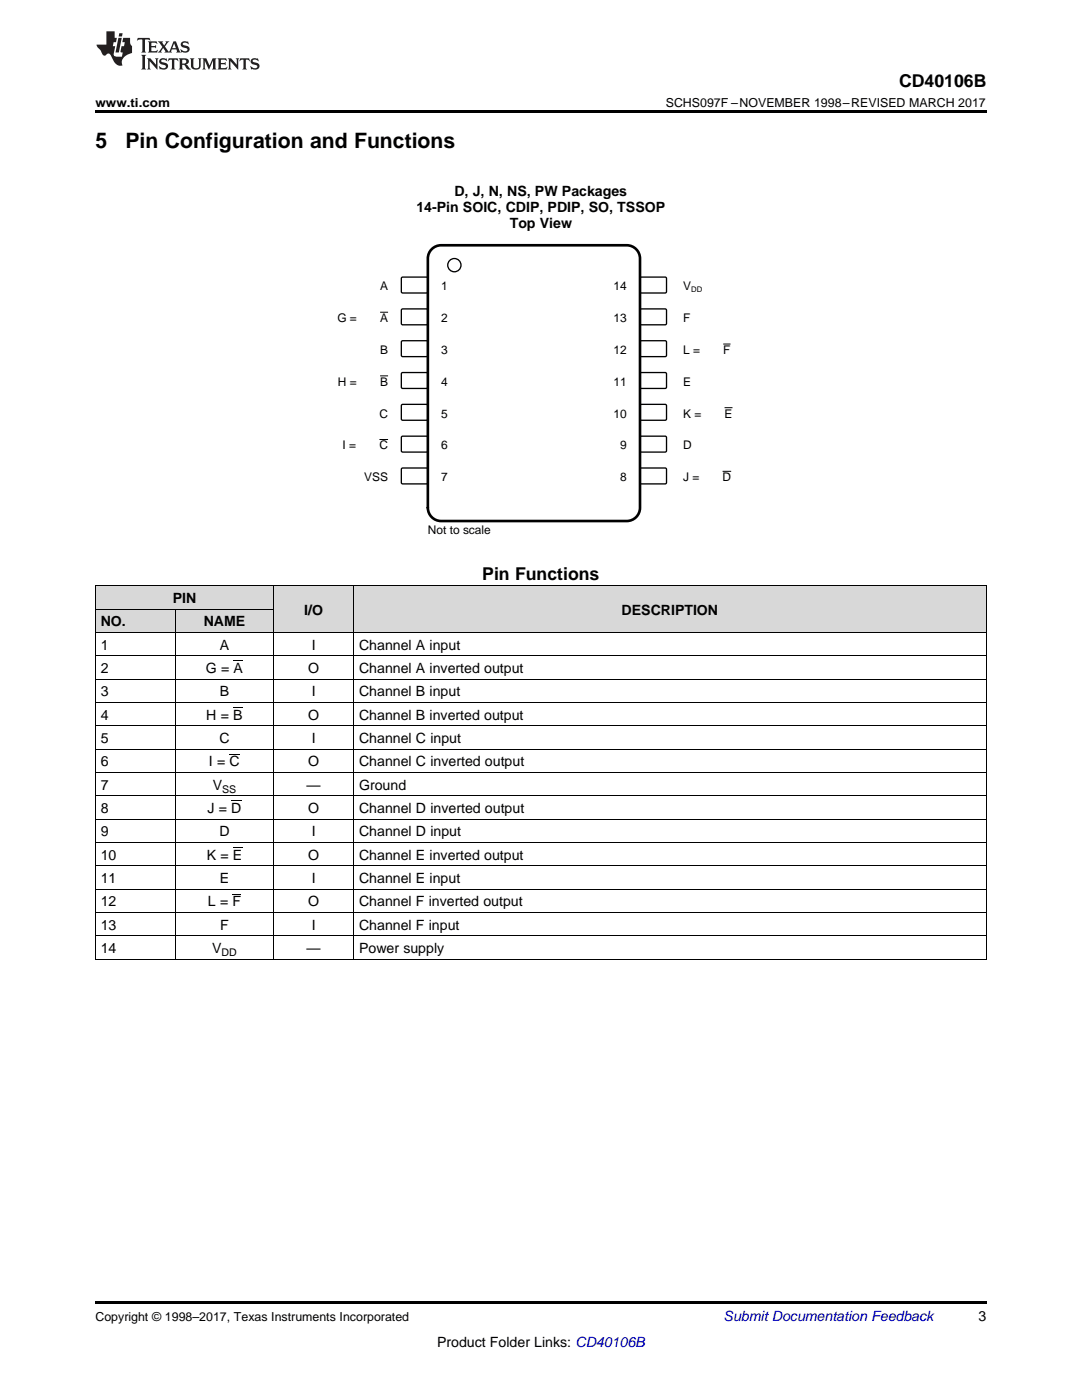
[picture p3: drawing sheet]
<svg xmlns="http://www.w3.org/2000/svg" width="216mm" height="279mm" viewBox="0 0 216 279" stroke-linecap="round" stroke-linejoin="round" font-family="sans-serif">
<g fill="#d8d8d8">
<path d="M54.6 117h16v9.3h-16z"/>
<path d="M70.6 117h126.2v9.3h-126.2z"/>
<path d="M19 121.6h16v4.7h-16z"/>
<path d="M35 121.6h19.6v4.7h-19.6z"/>
<path d="M19 117h16v4.6h-16z"/>
<path d="M35 117h19.6v4.6h-19.6z"/>
</g>
<path d="M19 191.5h.2zM54.5 191.5h.1zM70.5 191.5h.1zM196.7 191.5h.1zM19 259.7h177.8v.5h-177.8z" fill="#000"/>
<g fill="none" stroke="#000" stroke-width=".2">
<path d="M19 116.9h177.8v74.6M19.1 116.9v74.6M54.6 116.9v74.6M70.5 116.9v74.6M19 135.6h177.8M19 130.9h177.8M19 126.2h177.8M19 121.6h35.6M35 121.6v69.9M19 158.8h177.8M19 154.2h177.8M19 149.5h177.8"/>
<path d="M19 144.9h177.8M19 140.2h177.8M19 177.5h177.8M19 172.8h177.8M19 168.2h177.8M19 163.5h177.8M19 191.4h177.8M19 186.8h177.8M19 182.1h177.8"/>
</g>
<path d="M80.2 55.3h5l.2 .3-.1 2.7-.2 .2-4.9-.1-.1-.2v-2.6z" fill-rule="evenodd" fill="#fff"/>
<path d="M80.2 55.3h5l.2 .3-.1 2.7-.2 .2-4.9-.1-.1-.2v-2.6z" fill="none" stroke="#000" stroke-width=".26"/>
<path d="M127.8 55.3h5.1l.1 .3v2.7l-.3 .2-4.9-.1-.1-.2v-2.6z" fill-rule="evenodd" fill="#fff"/>
<path d="M127.8 55.3h5.1l.1 .3v2.7l-.3 .2-4.9-.1-.1-.2v-2.6z" fill="none" stroke="#000" stroke-width=".26"/>
<path d="M80.2 61.7h5l.2 .2-.1 2.8-.2 .1h-4.9l-.1-.2v-2.7z" fill-rule="evenodd" fill="#fff"/>
<path d="M80.2 61.7h5l.2 .2-.1 2.8-.2 .1h-4.9l-.1-.2v-2.7z" fill="none" stroke="#000" stroke-width=".26"/>
<path d="M75.8 62.3h1.6" fill="none" stroke="#000" stroke-width=".2"/>
<path d="M127.8 61.7h5.1l.1 .2v2.8l-.3 .1h-4.9l-.1-.2v-2.7z" fill-rule="evenodd" fill="#fff"/>
<path d="M127.8 61.7h5.1l.1 .2v2.8l-.3 .1h-4.9l-.1-.2v-2.7z" fill="none" stroke="#000" stroke-width=".26"/>
<path d="M80.2 68h5l.2 .3-.1 2.7-.2 .2-4.9-.1-.1-.2v-2.6z" fill-rule="evenodd" fill="#fff"/>
<path d="M80.2 68h5l.2 .3-.1 2.7-.2 .2-4.9-.1-.1-.2v-2.6z" fill="none" stroke="#000" stroke-width=".26"/>
<path d="M127.8 68h5.1l.1 .3v2.7l-.3 .2-4.9-.1-.1-.2v-2.6z" fill-rule="evenodd" fill="#fff"/>
<path d="M127.8 68h5.1l.1 .3v2.7l-.3 .2-4.9-.1-.1-.2v-2.6z" fill="none" stroke="#000" stroke-width=".26"/>
<path d="M144.3 68.7h1.5" fill="none" stroke="#000" stroke-width=".2"/>
<path d="M80.1 74.5l.2-.2 4.9 .1 .2 .2-.1 2.8-.2 .1h-4.9l-.1-.2z" fill-rule="evenodd" fill="#fff"/>
<path d="M80.1 74.5l.2-.2 4.9 .1 .2 .2-.1 2.8-.2 .1h-4.9l-.1-.2z" fill="none" stroke="#000" stroke-width=".26"/>
<path d="M75.8 75h1.6" fill="none" stroke="#000" stroke-width=".2"/>
<path d="M127.7 74.5l.3-.2 4.9 .1 .1 .2v2.8l-.3 .1h-4.9l-.1-.2z" fill-rule="evenodd" fill="#fff"/>
<path d="M127.7 74.5l.3-.2 4.9 .1 .1 .2v2.8l-.3 .1h-4.9l-.1-.2z" fill="none" stroke="#000" stroke-width=".26"/>
<path d="M80.1 80.8l.2-.1h4.9l.2 .3-.1 2.7-.2 .2-4.9-.1-.1-.2z" fill-rule="evenodd" fill="#fff"/>
<path d="M80.1 80.8l.2-.1h4.9l.2 .3-.1 2.7-.2 .2-4.9-.1-.1-.2z" fill="none" stroke="#000" stroke-width=".26"/>
<path d="M127.7 80.8l.3-.1h4.9l.1 .3v2.7l-.3 .2-4.9-.1-.1-.2z" fill-rule="evenodd" fill="#fff"/>
<path d="M127.7 80.8l.3-.1h4.9l.1 .3v2.7l-.3 .2-4.9-.1-.1-.2z" fill="none" stroke="#000" stroke-width=".26"/>
<path d="M144.6 81.4h1.6" fill="none" stroke="#000" stroke-width=".2"/>
<path d="M80.1 87.2l.2-.2 4.9 .1 .2 .2-.1 2.8-.2 .1h-4.9l-.1-.2z" fill-rule="evenodd" fill="#fff"/>
<path d="M80.1 87.2l.2-.2 4.9 .1 .2 .2-.1 2.8-.2 .1h-4.9l-.1-.2z" fill="none" stroke="#000" stroke-width=".26"/>
<path d="M75.7 87.7h1.7" fill="none" stroke="#000" stroke-width=".2"/>
<path d="M127.7 87.2l.3-.2 4.9 .1 .1 .2v2.8l-.3 .1h-4.9l-.1-.2z" fill-rule="evenodd" fill="#fff"/>
<path d="M127.7 87.2l.3-.2 4.9 .1 .1 .2v2.8l-.3 .1h-4.9l-.1-.2z" fill="none" stroke="#000" stroke-width=".26"/>
<path d="M80.1 93.5l.2-.1h4.9l.2 .3-.1 2.7-.2 .2-4.9-.1-.1-.2z" fill-rule="evenodd" fill="#fff"/>
<path d="M80.1 93.5l.2-.1h4.9l.2 .3-.1 2.7-.2 .2-4.9-.1-.1-.2z" fill="none" stroke="#000" stroke-width=".26"/>
<path d="M127.7 93.5l.3-.1h4.9l.1 .3v2.7l-.3 .2-4.9-.1-.1-.2z" fill-rule="evenodd" fill="#fff"/>
<g fill="none" stroke="#000" stroke-width=".26">
<path d="M127.7 93.5l.3-.1h4.9l.1 .3v2.7l-.3 .2-4.9-.1-.1-.2z"/>
<circle cx="90.7" cy="52.9" r="1.32"/>
</g>
<path d="M144.2 94.1h1.7" fill="none" stroke="#000" stroke-width=".2"/>
<path d="M86 49.9a2.64 2.64 0 0 1 2-1h37.1a2.65 2.65 0 0 1 2.6 2.7v49.7a2.65 2.65 0 0 1-2.6 2.7h-37.1a2.65 2.65 0 0 1-2.6-2.7v-49.7v-.6z" fill="none" stroke="#000" stroke-width=".53"/>
<path d="M19 22h177.8v.5h-177.8z" fill="#000"/>
<g fill="#231f20">
<path d="M27.5 7.6l-.1 .5 .4-.2h.6v.1v2.1l-.2 .4h1l-.3-.4v-2.1l.1-.1h.5l.5 .2-.2-.5zM29.5 8.3l.2 .3v1.5l-.2 .4h1.8l.2-.6a1.04 1.04 0 0 1-1.3 .2v-.7h.6l.3 .2v-.6l-.3 .2h-.6v-.6l.8-.1 .4 .3-.2-.5zM31.5 8.3l.9 1.1-.9 1.1h.8l-.2-.2 .5-.7 .4 .7-.2 .2h1.5l-.1-.2 .1-.4h.9l.1 .4-.2 .2h1l-.3-.3-.7-1.9h-.5l-.9 2-.8-1 .9-1h-.8l.1 .3-.3 .5-.4-.6 .2-.2zM34.7 8.6l.4 1h-.7zM36.3 8.4a.63 .63 0 0 0-.2 .7 .63 .63 0 0 0 .6 .4l.6 .2 .1 .2a.75 .75 0 0 1-.7 .4 .75 .75 0 0 1-.6-.5l.1 .7 .1-.1a1.11 1.11 0 0 0 1.5-.6 1.13 1.13 0 0 0-1.2-.8l-.1-.4a1.04 1.04 0 0 1 1.2 .2l-.2-.5-.1 .1-.5-.2zM28.2 10.9l.2 .4v2.2l-.2 .4h1l-.3-.4v-2.2l.3-.4zM29.3 11.6l.3 .4v1.5l-.3 .4h.8l-.2-.4v-1.3l1.5 1.7v-1.9l.2-.4h-.7l.2 .4v.9l-1.1-1.3zM32 11.8a.62 .62 0 0 0-.2 .7 .62 .62 0 0 0 .6 .4l.6 .1 .1 .3a.76 .76 0 0 1-.7 .3 .76 .76 0 0 1-.6-.4l.1 .7 .1-.1a1.11 1.11 0 0 0 1.5-.6 1.13 1.13 0 0 0-1.2-.8l-.1-.4a1.04 1.04 0 0 1 1.2 .2l-.2-.6-.1 .1-.5-.1zM33.7 11.6l-.2 .6a.61 .61 0 0 1 .8-.3v1.6l-.2 .4h.9l-.2-.4v-1.6a.63 .63 0 0 1 .8 .3l-.2-.6zM35.6 11.6l.3 .4v1.5l-.3 .4h1l-.2-.2v-.8l.5 .2a.76 .76 0 0 0 1.2 .7l-1-1a.58 .58 0 0 0 .6-.5 .58 .58 0 0 0-.5-.6zM36.4 11.9h.1a.45 .45 0 0 1 .5 .1 .45 .45 0 0 1 .1 .5l-.7 .2zM37.9 11.6l.2 .2a2.17 2.17 0 0 0 .3 1.9 .99 .99 0 0 0 1.6-.6v-1.1l.2-.4h-.7l.2 .2a1.92 1.92 0 0 1-.2 1.8 .6 .6 0 0 1-.9-.5v-1.1l.2-.4zM40.4 11.6l.2 .4v1.5l-.2 .4h.7l-.2-.4v-1.4l.8 1.8 .8-1.8v1.4l-.2 .4h.9l-.2-.4v-1.5l.2-.4h-.8l-.6 1.5-.6-1.5zM43.4 11.6l.2 .4v1.5l-.2 .4h1.8l.2-.6a1.04 1.04 0 0 1-1.3 .1v-.6h.5l.4 .2v-.6l-.4 .2h-.5v-.7h.8l.3 .3-.1-.6zM45.5 11.6l.2 .4v1.5l-.2 .4h.7l-.2-.4v-1.3l1.5 1.7v-1.9l.2-.4h-.7l.2 .4v.9l-1.1-1.3zM47.9 11.6l-.1 .6a.61 .61 0 0 1 .8-.3v1.6l-.3 .4h1l-.3-.4 .1-1.6a.63 .63 0 0 1 .7 .3l-.1-.6zM50.2 11.8a.62 .62 0 0 0-.2 .7 .62 .62 0 0 0 .6 .4l.6 .1 .2 .3a.76 .76 0 0 1-.8 .3 .76 .76 0 0 1-.6-.4l.1 .7 .2-.1a1.11 1.11 0 0 0 1.5-.6 1.13 1.13 0 0 0-1.3-.8l-.1-.4a1.04 1.04 0 0 1 1.2 .2l-.1-.6-.2 .1-.5-.1z"/>
<path d="M21.2 6.3v2.6h-1.9l.1 .4 .7 .9a.91 .91 0 0 0 1 .8 .56 .56 0 0 1 .5-.3 .56 .56 0 0 1 .5 .3l.4 .8a1.53 1.53 0 0 0 1.9 1.2 1.54 1.54 0 0 1 1-2.1l.9-.3v-1.4a1.52 1.52 0 0 1-.3-1.6h-1.4l-.2 .8h.5l-.2 .8h-.4l-.2 1v.2l.4 .1-.2 .8a1.93 1.93 0 0 1-1.6-.3l.3-1.8h-.5l.2-.8h.4l.2-.8h-.4v-1.3zM23.6 7.6l-.6 2.9h.7l.6-2.9zM23.8 6.6l-.1 .7h.6l.2-.7z"/>
</g>
<path d="M46.6 131.8h1.9v.1h-1.9zM46.5 141.1h1.9v.2h-1.9zM46.4 178.3h1.7v.2h-1.7zM46.5 169h1.8v.2h-1.8z" fill="#000"/>
<path d="M45.8 150.5h2M46.1 159.8h2" fill="none" stroke="#000" stroke-width=".2"/>
<g font-size="4.2">
<text x="19" y="29.6">5</text>
<text x="25" y="29.6">Pin Configuration and Functions</text>
</g>
<g font-size="3.5">
<text x="179.4" y="17.3">CD40106B</text>
<text x="96.2" y="115.7">Pin Functions</text>
</g>
<g font-size="2.8">
<text x="90.7" y="39.2">D, J, N, NS, PW Packages</text>
<text x="83.1" y="42.3">14-Pin SOIC, CDIP, PDIP, SO, TSSOP</text>
<text x="101.7" y="45.5">Top View</text>
<text x="20.1" y="125">NO.</text>
<text x="34.5" y="120.4">PIN</text>
<text x="40.6" y="125">NAME</text>
<text x="60.7" y="122.7">I/O</text>
<text x="124" y="122.7">DESCRIPTION</text>
<text x="20.1" y="129.7">1</text>
<text x="43.9" y="129.7">A</text>
<text x="62.2" y="129.7">I</text>
<text x="71.6" y="129.7">Channel A input</text>
<text x="20.1" y="134.3">2</text>
<text x="41.1" y="134.3">G = A</text>
<text x="61.5" y="134.3">O</text>
<text x="71.6" y="134.3">Channel A inverted output</text>
<text x="20.1" y="139">3</text>
<text x="20.1" y="143.7">4</text>
<text x="41.2" y="143.7">H = B</text>
<text x="43.9" y="139">B</text>
<text x="61.5" y="143.7">O</text>
<text x="62.2" y="139">I</text>
<text x="71.6" y="139">Channel B input</text>
<text x="71.6" y="143.7">Channel B inverted output</text>
<text x="20.1" y="148.3">5</text>
<text x="43.8" y="148.3">C</text>
<text x="62.2" y="148.3">I</text>
<text x="71.6" y="148.3">Channel C input</text>
<text x="20.1" y="153">6</text>
<text x="41.7" y="153">I = C</text>
<text x="61.5" y="153">O</text>
<text x="71.6" y="153">Channel C inverted output</text>
<text x="20.1" y="157.6">7</text>
<text x="42.4" y="157.6">V</text>
<text x="61.2" y="157.6">—</text>
<text x="71.6" y="157.6">Ground</text>
<text x="20.1" y="162.3">8</text>
<text x="20.1" y="166.9">9</text>
<text x="41.4" y="162.3">J = D</text>
<text x="43.8" y="166.9">D</text>
<text x="61.5" y="162.3">O</text>
<text x="62.2" y="166.9">I</text>
<text x="71.6" y="162.3">Channel D inverted output</text>
<text x="71.6" y="166.9">Channel D input</text>
<text x="20.1" y="171.6">10</text>
<text x="41.2" y="171.6">K = E</text>
<text x="61.5" y="171.6">O</text>
<text x="71.6" y="171.6">Channel E inverted output</text>
<text x="20.1" y="176.2">11</text>
<text x="43.9" y="176.2">E</text>
<text x="62.2" y="176.2">I</text>
<text x="71.6" y="176.2">Channel E input</text>
<text x="20.1" y="180.9">12</text>
<text x="20.1" y="185.6">13</text>
<text x="41.5" y="180.9">L = F</text>
<text x="43.9" y="185.6">F</text>
<text x="61.5" y="180.9">O</text>
<text x="62.2" y="185.6">I</text>
<text x="71.6" y="180.9">Channel F inverted output</text>
<text x="71.6" y="185.6">Channel F input</text>
<text x="20.1" y="190.2">14</text>
<text x="42.3" y="190.2">V</text>
<text x="61.2" y="190.2">—</text>
<text x="71.6" y="190.2">Power supply</text>
<text x="195.3" y="263.6">3</text>
<text x="87.2" y="268.9">Product Folder Links: CD40106B</text>
</g>
<text font-size="2.8" fill="#0000c8" x="144.4" y="263.6">Submit Documentation Feedback</text>
<g font-size="2.5">
<text x="19" y="21.4">www.ti.com</text>
<text x="132.9" y="21.4">SCHS097F –NOVEMBER 1998–REVISED MARCH 2017</text>
<text x="19" y="263.6">Copyright © 1998–2017, Texas Instruments Incorporated</text>
</g>
<g font-size="2.4">
<text x="75.8" y="57.9">A</text>
<text x="88" y="57.9">1</text>
<text x="122.4" y="57.9">14</text>
<text x="136.3" y="57.9">V</text>
<text x="67.3" y="64.3">G =</text>
<text x="75.8" y="64.3">A</text>
<text x="88" y="64.3">2</text>
<text x="122.4" y="64.3">13</text>
<text x="136.3" y="64.3">F</text>
<text x="75.8" y="70.6">B</text>
<text x="88" y="70.6">3</text>
<text x="122.4" y="70.6">12</text>
<text x="136.3" y="70.6">L =</text>
<text x="144.3" y="70.6">F</text>
<text x="67.4" y="77">H =</text>
<text x="75.8" y="77">B</text>
<text x="88" y="77">4</text>
<text x="122.4" y="77">11</text>
<text x="136.3" y="77">E</text>
<text x="75.7" y="83.3">C</text>
<text x="88" y="83.3">5</text>
<text x="122.4" y="83.3">10</text>
<text x="136.3" y="83.3">K =</text>
<text x="144.6" y="83.3">E</text>
<text x="68.4" y="89.7">I =</text>
<text x="75.7" y="89.7">C</text>
<text x="88" y="89.7">6</text>
<text x="123.7" y="89.7">9</text>
<text x="136.3" y="89.7">D</text>
<text x="72.7" y="96">VSS</text>
<text x="88" y="96">7</text>
<text x="123.7" y="96">8</text>
<text x="136.3" y="96">J =</text>
<text x="144.2" y="96">D</text>
<text x="85.4" y="106.6">Not to scale</text>
</g>
<g font-size="2.1">
<text x="44.3" y="158.2">SS</text>
<text x="44.2" y="190.8">DD</text>
</g>
<text font-size="1.5" x="137.9" y="58.3">DD</text>
</svg>
